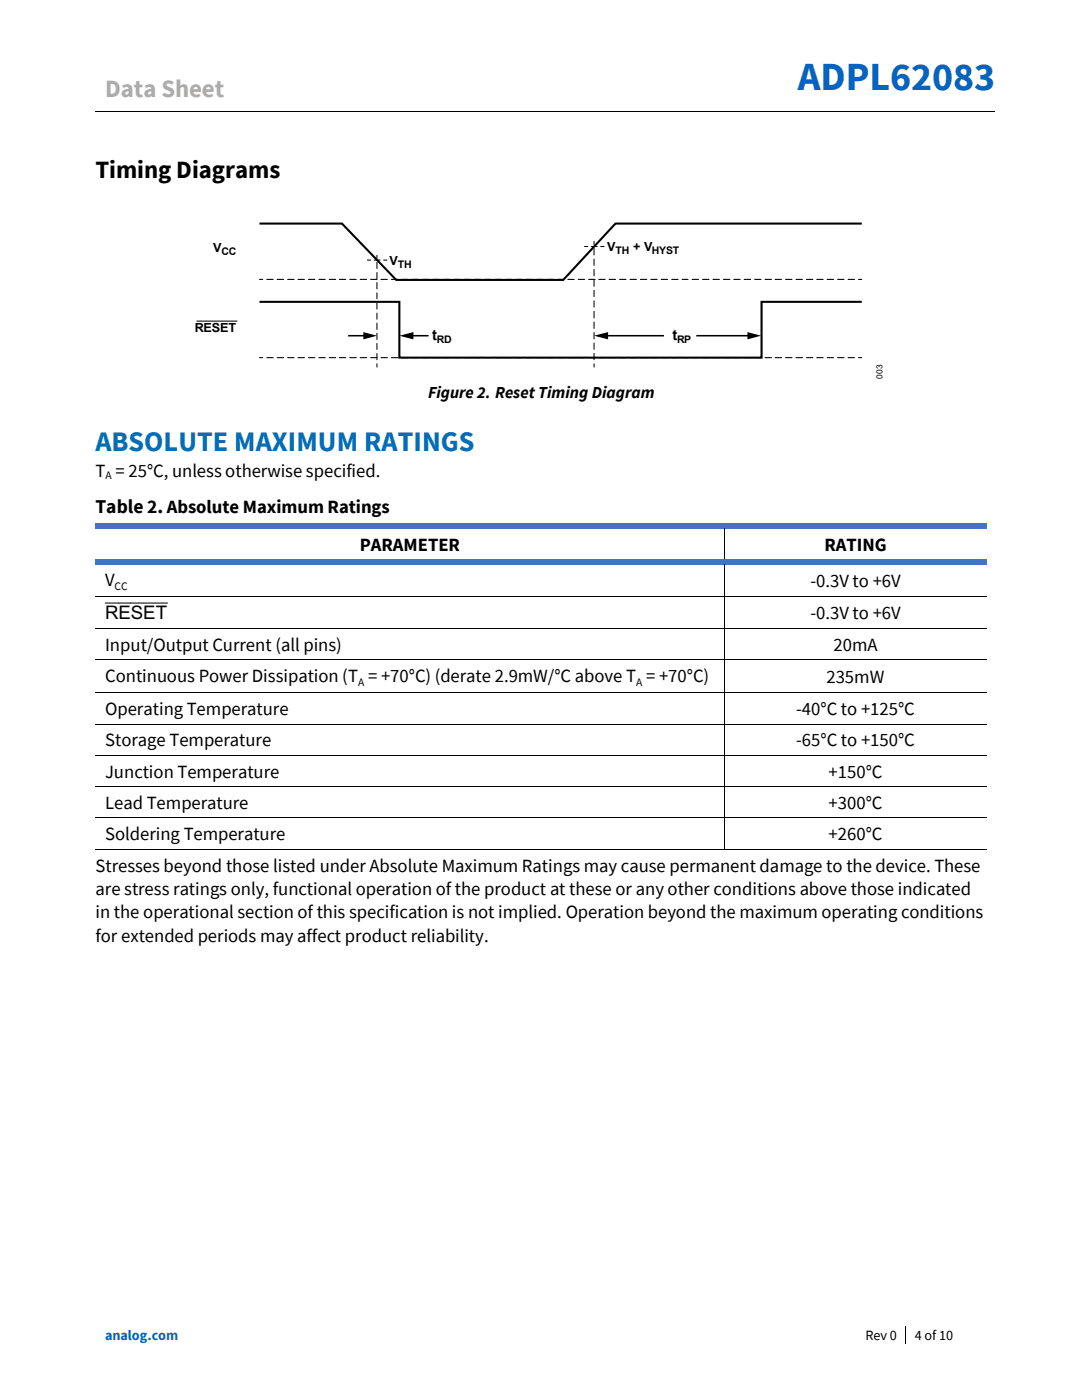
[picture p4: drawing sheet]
<svg xmlns="http://www.w3.org/2000/svg" width="216mm" height="279mm" viewBox="0 0 216 279" stroke-linecap="round" stroke-linejoin="round" font-family="sans-serif">
<path d="M19 22.4h83.3M102.4 22.4h96M180.6 264.7v3.6" fill="none" stroke="#000" stroke-width=".2"/>
<path d="M102.3 22.3h.1v.1h-.1z" fill-rule="evenodd" fill="#000"/>
<g fill="#4472c4">
<path d="M19 104.5h125.4v1h-125.4z" fill-rule="evenodd"/>
<path d="M144.4 104.5h1.1v1h-1.1z" fill-rule="evenodd"/>
<path d="M145.5 104.5h51.4v1h-51.4z" fill-rule="evenodd"/>
</g>
<path d="M144.5 105.5v6.1" fill="none" stroke="#000" stroke-width=".2"/>
<g fill="#4472c4">
<path d="M19 111.6h125.4v1.1h-125.4z" fill-rule="evenodd"/>
<path d="M144.4 111.6h1.1v1.1h-1.1z" fill-rule="evenodd"/>
<path d="M145.5 111.6h51.4v1.1h-51.4z" fill-rule="evenodd"/>
</g>
<g fill="none" stroke="#000" stroke-width=".2">
<path d="M19 119.1h125.4M144.5 112.7v6.4M144.5 119.2v6.1M144.6 119.1h52.3M19 125.4h125.4M19 131.6h125.4M19 138.2h125.4M144.5 125.5v6M144.5 131.7v6.5M144.5 138.3v6.1M144.6 125.4h52.3M144.6 131.6h52.3"/>
<path d="M144.6 138.2h52.3M19 144.5h125.4M19 150.7h125.4M19 157h125.4M144.5 144.6v6M144.5 150.8v6.1M144.5 157.1v6M144.6 144.5h52.3M144.6 150.7h52.3M144.6 157h52.3M19 163.2h125.4M19 169.5h125.4"/>
<path d="M144.5 163.3v6.1M144.6 163.2h52.3M144.6 169.5h52.3"/>
</g>
<g fill="#000">
<path d="M144.4 119.1h.2v.1h-.2z" fill-rule="evenodd"/>
<path d="M144.4 125.3h.2v.2h-.2z" fill-rule="evenodd"/>
<path d="M144.4 131.5h.2v.2h-.2z" fill-rule="evenodd"/>
<path d="M144.4 138.2h.2v.1h-.2z" fill-rule="evenodd"/>
<path d="M144.4 144.4h.2v.2h-.2z" fill-rule="evenodd"/>
<path d="M144.4 150.6h.2v.2h-.2z" fill-rule="evenodd"/>
<path d="M144.4 156.9h.2v.2h-.2z" fill-rule="evenodd"/>
<path d="M144.4 163.1h.2v.2h-.2z" fill-rule="evenodd"/>
<path d="M144.4 169.4h.2v.2h-.2z" fill-rule="evenodd"/>
</g>
<path d="M51.8 44.6h16.4l10.9 11.3h33.3l10.4-11.3h49.2M51.8 60.2h27.9v11.2h72.3v-11.2h20" fill="none" stroke="#000" stroke-width=".41"/>
<g fill="#000">
<path d="M51.7 55.8l.7-.1 .1 .1-.3 .1zM73.2 51.8l.9 .1-.8 .1zM75.2 50.9l.1 .1-.1 .7zM74.6 51.8l1.3 .1-1.2 .1zM76.5 51.8h.8v.2h-.7zM116.6 49.1l.8 .1-.7 .1zM118.4 48.2l.2-.1v.8l-.2-.1zM117.9 49.1l1.4 .1-1.3 .1zM119.8 49.1l.8 .1-.7 .1zM171.2 55.7l.9 .1-.8 .1zM51.7 71.3l.8 .1-.7 .1zM72.5 66.3l2.7 .7-2.7 .7z"/>
<path d="M75.2 72.5l.1 .1-.1 .8zM79.7 67l2.8-.7v1.4zM118.5 72.5l.1 .1-.1 .8zM118.5 67l2.8-.7v1.4zM149.1 66.3l2.8 .7-2.8 .7zM171.2 71.3l.9 .1-.8 .1z"/>
<path d="M53.1 55.8l.1 .1h1.3l.1-.1-.1-.1zM55.2 55.8l.1 .1h1.3l.1-.1-.1-.1zM57.3 55.8l.1 .1h1.2l.2-.1-.9-.1zM59.4 55.7l.1 .2h1.2l.1-.1zM61.5 55.7l.1 .2h1.2l.1-.1zM63.6 55.7l.1 .2h1.2l.1-.1zM65.6 55.7l.1 .2h1.3l.1-.1zM67.6 55.8l.1 .1h1.3l.1-.1-.1-.1zM69.7 55.8l.1 .1h1.2l.2-.1-1.4-.1zM71.8 55.8l.8 .1 .6-.1-1.3-.1zM73.9 55.8l.1 .1h1.1l.2-.1-1.2-.1zM76 55.7v.2h1.3l.1-.1zM78 55.7l.1 .2h1.3l.1-.1zM80.1 55.7l.1 .2h1.3l.1-.1zM82.2 55.7l.1 .2h1.2l.1-.1zM84.3 55.7l.1 .2h1.1l.1-.1zM86.2 55.8l.1 .1h1.3l.1-.1-1.3-.1zM88.3 55.8l.1 .1h1.3l.1-.1-1.2-.1zM90.5 55.7l-.1 .1 .1 .1h1.3l.1-.1zM92.6 55.7l-.1 .1 .1 .1h1.2l.2-.1zM94.6 55.7l.1 .2h1.2l.1-.1zM96.7 55.7l.1 .2h1.2l.1-.1zM98.8 55.7l.1 .2h1.2l.1-.1zM100.8 55.7l.1 .2h1.3l.1-.1zM102.8 55.8l.8 .1 .7-.1-1.4-.1zM105 55.7l-.1 .1 .1 .1h1.2l.2-.1zM107.1 55.7l-.1 .1 .1 .1h1.2l.1-.1zM109.1 55.8l.1 .1h1.2l.1-.1-1.3-.1zM111.2 55.7v.2h1.3l.1-.1zM113.2 55.7l.1 .2h1.3l.1-.1zM115.3 55.7l.1 .2h1.3l.1-.1zM117.4 55.7l.1 .2h1.2l.1-.1zM119.5 55.7l-.1 .1 .1 .1h1.2l.1-.1zM121.5 55.7l-.1 .1 .1 .1h1.3l.1-.1zM123.6 55.7l-.1 .1 .1 .1h1.3l.1-.1zM125.6 55.8l.1 .1h1.2l.2-.1-1.4-.1zM127.7 55.7l.1 .2h1.2l.1-.1zM129.8 55.7l.1 .2h1.2l.1-.1zM131.9 55.7l.1 .2h1.2l.1-.1zM134 55.7l.1 .2h1.2l.1-.1zM136 55.7l.1 .2h1.2l.1-.1zM138.1 55.7l-.1 .1 .1 .1h1.3l.1-.1zM140.1 55.8l.1 .1h1.2l.1-.1-.8-.1zM142.2 55.8l.1 .1h1.2l.1-.1-.8-.1zM144.4 55.7l-.1 .1 .1 .1h1.2l.1-.1zM146.4 55.7v.2h1.3l.1-.1zM148.4 55.7l.1 .2h1.3l.1-.1zM150.5 55.7l.1 .2h1.3l.1-.1zM152.6 55.7l.1 .2h1.2l.1-.1zM154.6 55.8l.1 .1h1.2l.1-.1-1.3-.1zM156.7 55.7l-.1 .1 .1 .1h1.3l.1-.1zM158.7 55.8l.9 .1 .6-.1-1.3-.1zM160.9 55.7l-.1 .1 .1 .1h1.3l.1-.1zM162.9 55.7l.1 .2h1.2l.2-.1zM165 55.7l.1 .2h1.2l.1-.1zM167.1 55.7l.1 .2h1.2l.1-.1zM169.2 55.7l.1 .2h1.2l.1-.1z"/>
<path d="M75.2 52.2l-.1 .8 .1 .7 .1-.8zM75.2 54.3v1.5l.1-1.4zM75.2 56.3l-.1 .1 .1 1.3 .1-.1zM75.2 58.4v1.3l.1-1.2zM75.2 60.3l-.1 1.4 .1 .1 .1-1.2zM75.2 62.4v1.4l.1-1.3zM75.2 64.4v1.5l.1-1.4zM75.2 66.4l-.1 .1 .1 1.3 .1-.1zM75.2 68.5v1.3l.1-1.2zM75.2 70.4l-.1 1.2 .1 .3 .1-1.2z"/>
<path d="M118.4 49.6l.1 1.4 .1-1.4-.1-.1zM118.4 51.7l.1 1.3 .1-1.3-.1-.1zM118.4 53.8l.1 1.3 .1-1.3-.1-.1zM118.5 55.8l-.1 .1 .1 1.3 .1-.8zM118.4 57.9l.1 1.4 .1-1.4-.1-.1zM118.4 60l.1 1.4 .1-1.4-.1-.1zM118.4 62.1l.1 1.5 .1-1.5-.1-.1zM118.5 64.2l-.1 1.3 .1 .2 .1-1.4zM118.5 66.3l-.1 1.3 .1 .1 .1-1.3zM118.5 68.4l-.1 1.3 .1 .1 .1-1.3zM118.5 70.5l-.1 1.3 .1 .1 .1-1.4z"/>
<path d="M53.2 71.3v.2h1.3l.1-.1zM55.3 71.3v.2h1.3l.1-.1zM57.3 71.3l.1 .2h1.2l.2-.1zM59.4 71.3l.1 .2h1.2l.1-.1zM61.5 71.3l.1 .2h1.2l.1-.1zM63.6 71.3l.1 .2h1.2l.1-.1zM65.6 71.3l.1 .2h1.3l.1-.1zM67.7 71.3v.2h1.3l.1-.1zM69.7 71.3l.1 .2h1.2l.2-.1zM71.8 71.3l.1 .2h1.2l.1-.1zM73.9 71.3l.1 .2h1.2l.1-.1zM76 71.3v.2h1.3l.1-.1zM78 71.3l.1 .2h1.3l.1-.1zM80.1 71.3l.1 .2h1.3l.1-.1zM82.2 71.3l.1 .2h1.2l.1-.1zM84.3 71.3l.1 .2h1.1l.1-.1zM86.3 71.3v.2h1.3l.1-.1zM88.4 71.3v.2h1.3l.1-.1zM90.5 71.3v.2h1.3l.1-.1zM92.5 71.3l.1 .2h1.2l.2-.1zM94.6 71.3l.1 .2h1.2l.1-.1zM96.7 71.3l.1 .2h1.2l.1-.1zM98.8 71.3l.1 .2h1.2l.1-.1zM100.8 71.3l.1 .2h1.3l.1-.1zM102.9 71.3v.2h1.3l.1-.1zM104.9 71.3l.1 .2h1.2l.2-.1zM107 71.3l.1 .2h1.2l.1-.1zM109.1 71.3l.1 .2h1.2l.1-.1zM111.2 71.3v.2h1.3l.1-.1zM113.2 71.3l.1 .2h1.3l.1-.1zM115.3 71.3l.1 .2h1.3l.1-.1zM117.4 71.3l.1 .2h1.2l.1-.1zM119.4 71.3l.1 .2h1.2l.1-.1zM121.5 71.3v.2h1.3l.1-.1zM123.6 71.3v.2h1.3l.1-.1zM125.7 71.3v.2h1.3l.1-.1zM127.7 71.3l.1 .2h1.2l.1-.1zM129.8 71.3l.1 .2h1.2l.1-.1zM131.9 71.3l.1 .2h1.2l.1-.1zM134 71.3l.1 .2h1.2l.1-.1zM136 71.3l.1 .2h1.2l.1-.1zM138.1 71.3v.2h1.3l.1-.1zM140.1 71.3l.1 .2h1.2l.1-.1zM142.2 71.3l.1 .2h1.2l.1-.1zM144.3 71.3l.1 .2h1.2l.1-.1zM146.4 71.3v.2h1.3l.1-.1zM148.4 71.3l.1 .2h1.3l.1-.1zM150.5 71.3l.1 .2h1.3l.1-.1zM152.6 71.3l.1 .2h1.2l.1-.1zM154.6 71.3l.1 .2h1.2l.1-.1zM156.7 71.3v.2h1.3l.1-.1zM158.8 71.3v.2h1.3l.1-.1zM160.9 71.3v.2h1.3l.1-.1zM162.9 71.3l.1 .2h1.2l.2-.1zM165 71.3l.1 .2h1.2l.1-.1zM167.1 71.3l.1 .2h1.2l.1-.1zM169.2 71.3l.1 .2h1.2l.1-.1z"/>
</g>
<path d="M69.5 67h3.5M82 67h3.5M120.8 67h11.7M138.9 67h10.8" fill="none" stroke="#000" stroke-width=".31"/>
<path d="M39.3 64.1h8" fill="none" stroke="#000" stroke-width=".21"/>
<text font-size="8" fill="#0563c1" x="159.2" y="18">ADPL62083</text>
<text font-size="5.6" fill="#006fb9" x="19" y="90.1">ABSOLUTE MAXIMUM RATINGS</text>
<text font-size="5" fill="#aeaaaa" x="21" y="19.3">Data Sheet</text>
<text font-size="5" x="19" y="35.5">Timing Diagrams</text>
<text font-size="3.9" x="19" y="102.4">Table 2. Absolute Maximum Ratings</text>
<g font-size="3.7">
<text x="19" y="95.3">T = 25°C, unless otherwise specified.</text>
<text x="71.8" y="109.9">PARAMETER</text>
<text x="164.5" y="109.9">RATING</text>
<text x="21" y="117">V</text>
<text x="161.7" y="117.2">-0.3V to +6V</text>
<text x="21" y="123.6">RESET</text>
<text x="161.7" y="123.6">-0.3V to +6V</text>
<text x="21" y="129.9">Input/Output Current (all pins)</text>
<text x="166.3" y="129.9">20mA</text>
<text x="21" y="136.1">Continuous Power Dissipation (T = +70°C) (derate 2.9mW/°C above T = +70°C)</text>
<text x="164.9" y="136.3">235mW</text>
<text x="21" y="142.7">Operating Temperature</text>
<text x="158.9" y="142.7">-40°C to +125°C</text>
<text x="21" y="149">Storage Temperature</text>
<text x="158.9" y="149">-65°C to +150°C</text>
<text x="21" y="155.2">Junction Temperature</text>
<text x="165.3" y="155.2">+150°C</text>
<text x="21" y="161.4">Lead Temperature</text>
<text x="165.3" y="161.4">+300°C</text>
<text x="21" y="167.7">Soldering Temperature</text>
<text x="165.3" y="167.7">+260°C</text>
<text x="19" y="173.9">Stresses beyond those listed under Absolute Maximum Ratings may cause permanent damage to the device. These</text>
<text x="19" y="178.6">are stress ratings only, functional operation of the product at these or any other conditions above those indicated</text>
<text x="19" y="183.2">in the operational section of this specification is not implied. Operation beyond the maximum operating conditions</text>
<text x="19" y="187.9">for extended periods may affect product reliability.</text>
</g>
<text font-size="3.3" x="85.4" y="79.5">Figure 2. Reset Timing Diagram</text>
<g font-size="2.9">
<text x="86.2" y="67.8">t</text>
<text x="134.2" y="67.8">t</text>
</g>
<text font-size="2.8" fill="#0563c1" x="21" y="267.5">analog.com</text>
<g font-size="2.8">
<text x="172.7" y="267.5">Rev 0</text>
<text x="182.5" y="267.5">4 of 10</text>
</g>
<g font-size="2.5">
<text x="42.5" y="50.2">V</text>
<text x="77.7" y="52.8">V</text>
<text x="121.1" y="50">V</text>
<text x="126.3" y="50">+ V</text>
<text x="38.9" y="66.3">RESET</text>
</g>
<g font-size="2.3">
<text x="21" y="95.6">A</text>
<text x="22.9" y="117.7">CC</text>
<text x="71.5" y="136.8">A</text>
<text x="126.9" y="136.8">A</text>
</g>
<g font-size="2.1">
<text x="44.2" y="50.9">CC</text>
<text x="79.4" y="53.5">TH</text>
<text x="122.8" y="50.7">TH</text>
<text x="130.1" y="50.7">HYST</text>
<text x="87.2" y="68.5">RD</text>
<text x="135.1" y="68.5">RP</text>
</g>
<text font-size="1.7" x="176.1" y="75.5" transform="rotate(-90 176.1 75.5)">003</text>
</svg>
